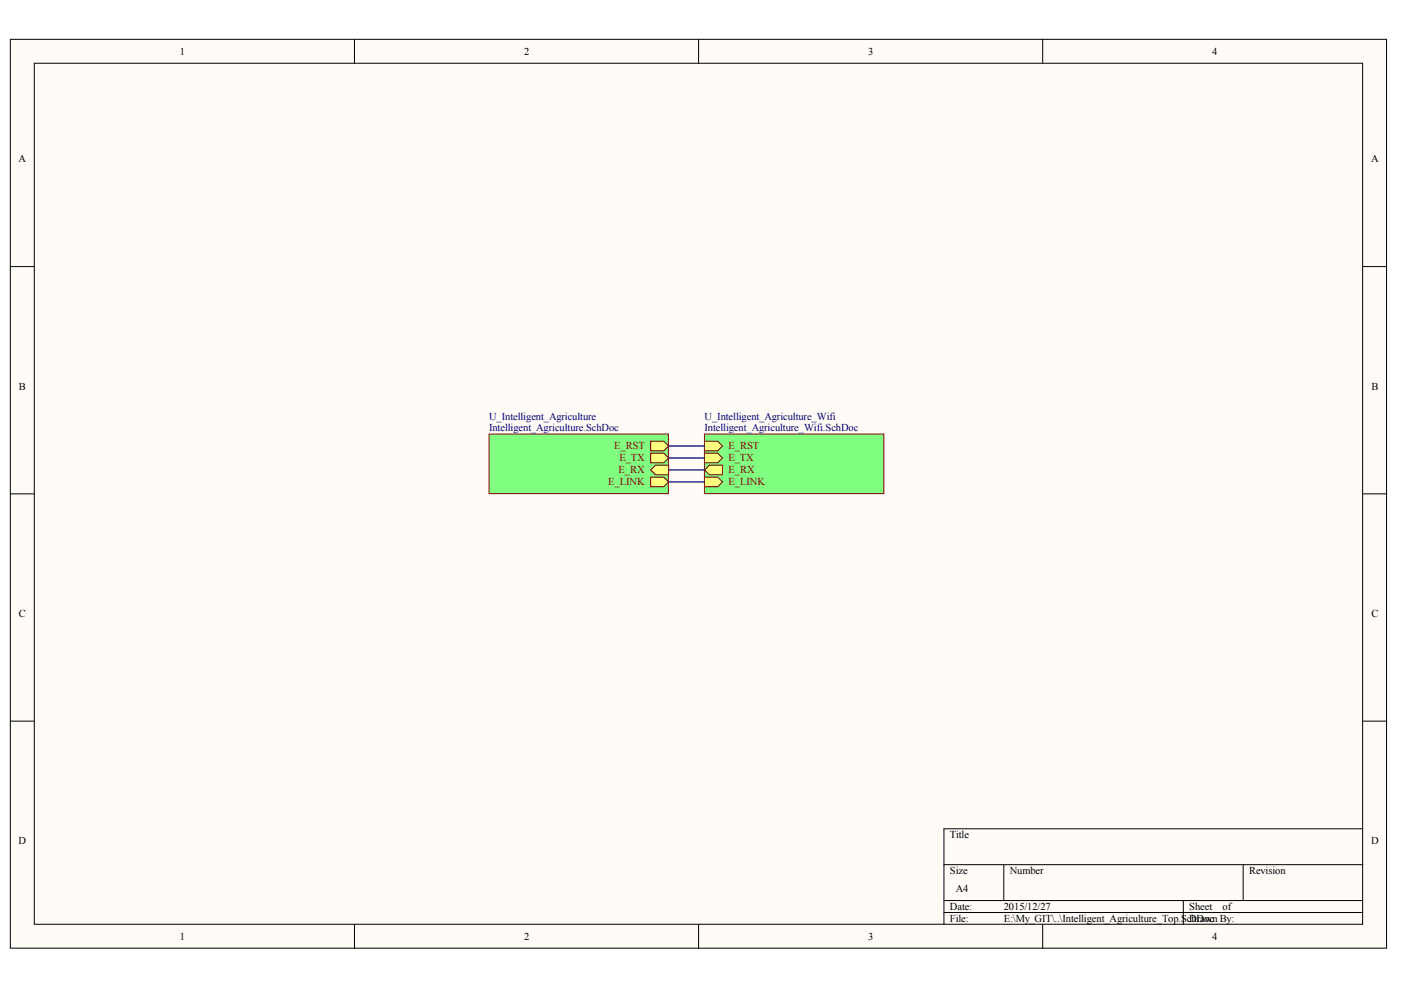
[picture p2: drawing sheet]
<svg xmlns="http://www.w3.org/2000/svg" width="297mm" height="210mm" viewBox="0 0 297 210" stroke-linecap="round" stroke-linejoin="round" font-family="sans-serif">
<g fill="#fffcf8" stroke="#000" stroke-width=".21">
<path d="M2.2 8.3h291.8v192.7h-291.8z"/>
<path d="M7.3 13.4h281.6v182.6h-281.6z"/>
</g>
<g fill="none" stroke="#000" stroke-width=".21">
<path d="M75.2 8.3v5.1M148.1 8.3v5.1M221.1 8.3v5.1M2.2 56.5h5.1M289 56.5h5M2.2 104.7h5.1M289 104.7h5M2.2 152.9h5.1M289 152.9h5M289 175.7h-88.9v20.3M75.2 196v5.1M148.1 196v5.1"/>
<path d="M200.1 183.3h88.9M200.1 190.9h88.9M200.1 193.5h88.9M212.8 183.3v7.6M221.1 196v5.1M250.9 190.9v5.1M263.6 183.3v7.6"/>
</g>
<path d="M103.7 92h38v12.7h-38z" fill="#80ff80" stroke="#800000" stroke-width=".21"/>
<g fill="#ffff80" stroke="#800000" stroke-width=".21">
<path d="M138 93.6h2.8l1 1-1 1h-2.8z" fill-rule="evenodd"/>
<path d="M138 96.1h2.8l1 1-1 1h-2.8z" fill-rule="evenodd"/>
<path d="M138 99.6l1-1h2.8v2.1h-2.8z" fill-rule="evenodd"/>
<path d="M138 101.2h2.8l1 1-1 1h-2.8z" fill-rule="evenodd"/>
</g>
<path d="M149.4 92h38v12.7h-38z" fill="#80ff80" stroke="#800000" stroke-width=".21"/>
<g fill="#ffff80" stroke="#800000" stroke-width=".21">
<path d="M149.4 93.6h2.8l1 1-1 1h-2.8z" fill-rule="evenodd"/>
<path d="M149.4 96.1h2.8l1 1-1 1h-2.8z" fill-rule="evenodd"/>
<path d="M149.4 99.6l1-1h2.8v2.1h-2.8z" fill-rule="evenodd"/>
<path d="M149.4 101.2h2.8l1 1-1 1h-2.8z" fill-rule="evenodd"/>
</g>
<path d="M141.8 94.6h7.6M141.8 97.1h7.6M141.8 99.6h7.6M141.8 102.2h7.6" fill="none" stroke="#000080" stroke-width=".25"/>
<g font-size="2.2">
<text x="38.2" y="11.6">1</text>
<text x="111.1" y="11.6">2</text>
<text x="184.1" y="11.6">3</text>
<text x="257" y="11.6">4</text>
<text x="3.9" y="34.4">A</text>
<text x="290.7" y="34.4">A</text>
<text x="4" y="82.6">B</text>
<text x="290.8" y="82.6">B</text>
<text x="4" y="130.8">C</text>
<text x="290.8" y="130.8">C</text>
<text x="3.9" y="179">D</text>
<text x="201.4" y="177.7">Title</text>
<text x="290.7" y="179">D</text>
<text x="201.4" y="185.3">Size</text>
<text x="214.1" y="185.3">Number</text>
<text x="264.8" y="185.3">Revision</text>
<text x="202.7" y="189.1">A4</text>
<text x="201.4" y="192.9">Date:</text>
<text x="201.4" y="195.5">File:</text>
<text x="212.8" y="192.9">2015/12/27</text>
<text x="212.8" y="195.5">E:\My_GIT\..\Intelligent_Agriculture_Top.ScDrawn By:</text>
<text x="252.2" y="192.9">Sheet</text>
<text x="252.6" y="195.5">hDoc</text>
<text x="259.2" y="192.9">of</text>
<text x="38.2" y="199.3">1</text>
<text x="111.1" y="199.3">2</text>
<text x="184.1" y="199.3">3</text>
<text x="257" y="199.3">4</text>
</g>
<g font-size="2.2" fill="#000080">
<text x="103.7" y="88.9">U_Intelligent_Agriculture</text>
<text x="149.4" y="88.9">U_Intelligent_Agriculture_Wifi</text>
<text x="103.7" y="91.5">Intelligent_Agriculture.SchDoc</text>
<text x="149.4" y="91.5">Intelligent_Agriculture_Wifi.SchDoc</text>
</g>
<g font-size="2.2" fill="#800000">
<text x="130.2" y="95.3">E_RST</text>
<text x="154.5" y="95.3">E_RST</text>
<text x="131.2" y="100.4">E_RX</text>
<text x="131.3" y="97.8">E_TX</text>
<text x="154.5" y="97.8">E_TX</text>
<text x="154.5" y="100.4">E_RX</text>
<text x="129" y="102.9">E_LINK</text>
<text x="154.5" y="102.9">E_LINK</text>
</g>
</svg>
